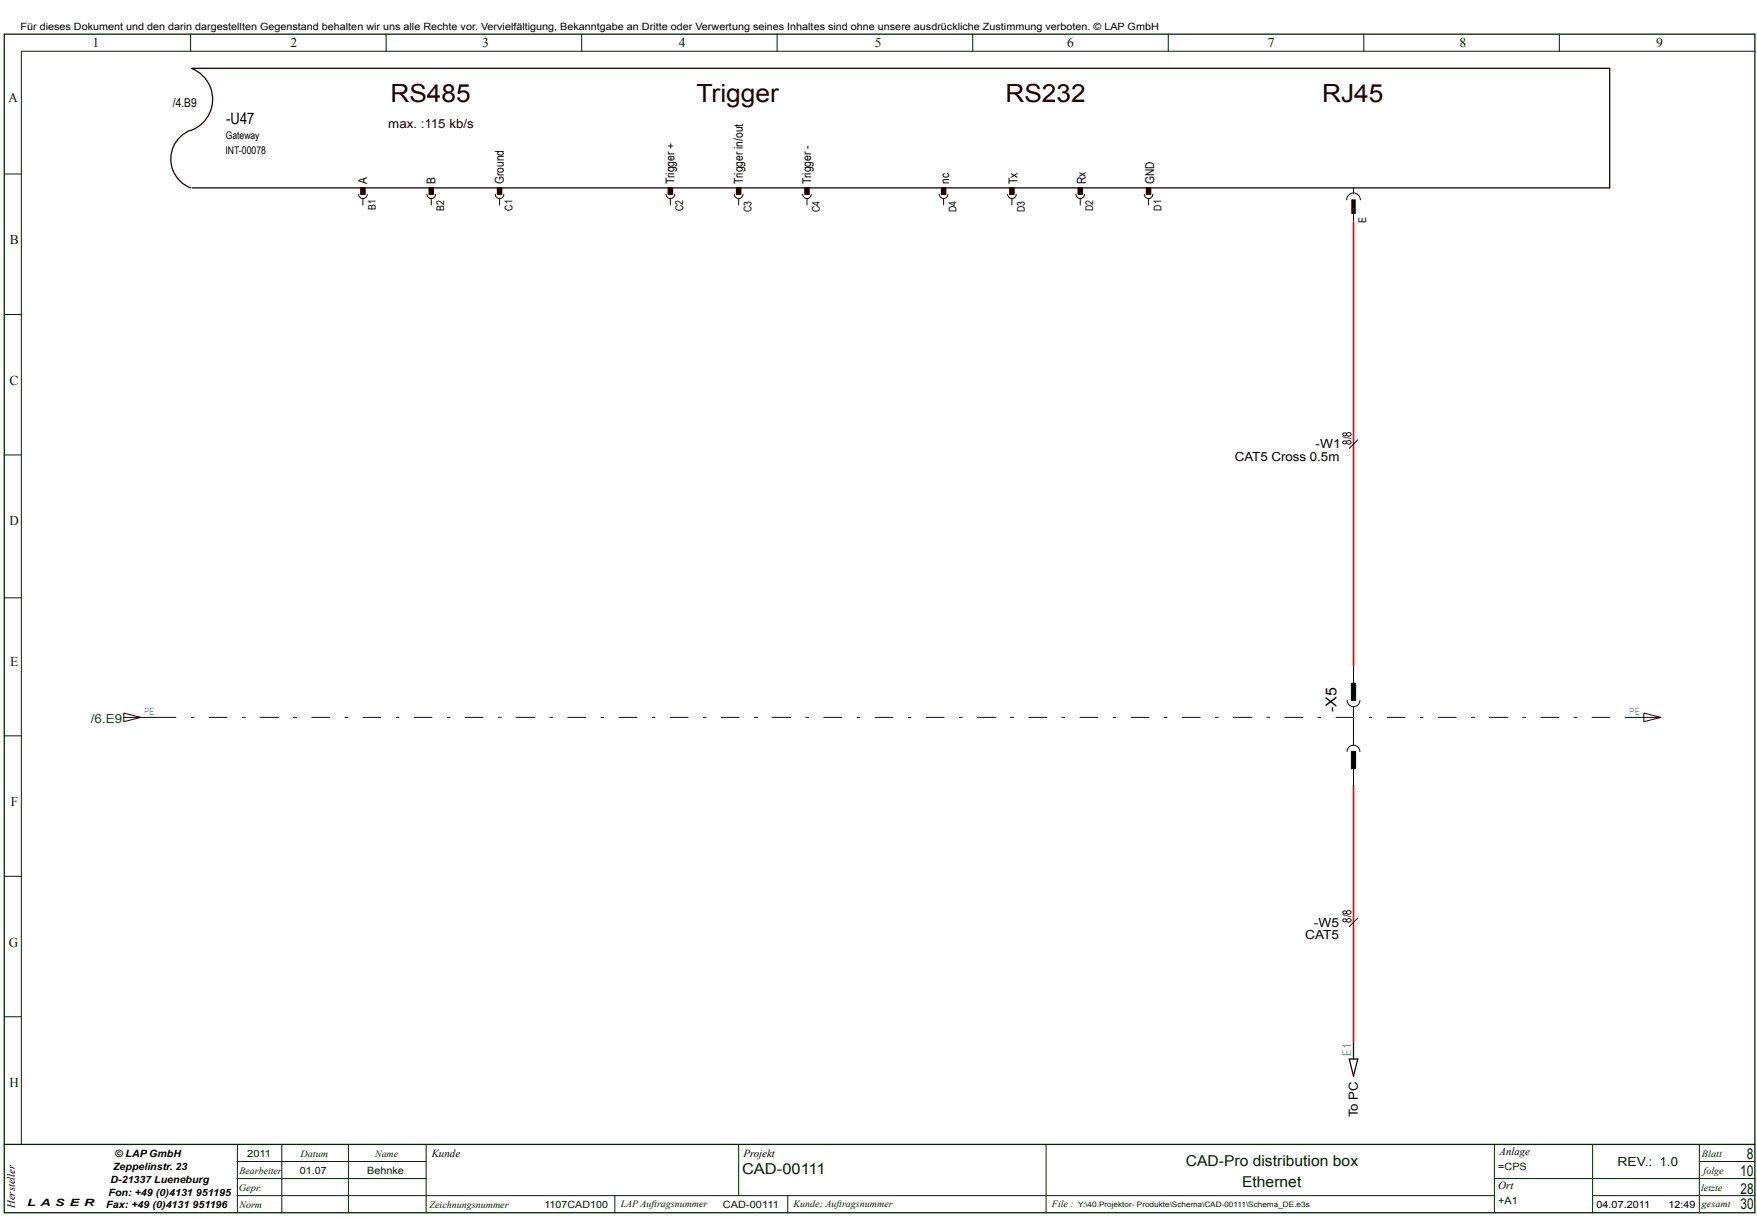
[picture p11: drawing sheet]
<svg xmlns="http://www.w3.org/2000/svg" width="411mm" height="285mm" viewBox="0 0 411 285" stroke-linecap="round" stroke-linejoin="round" font-family="sans-serif">
<path d="M1 8h410v276h-410zM1 268h410" fill="none" stroke="#002400" stroke-width=".3"/>
<g fill="none" stroke="#002400" stroke-width=".23">
<path d="M44.6 8v4M90.4 8v4M136.2 8v4M182 8v4M227.8 8v4M273.6 8v4M319.4 8v4M365.2 8v4M411 12h-406v256M1 40.8h4M1 73.6h4M1 106.5h4"/>
<path d="M1 140h4M1 172.3h4M1 205.2h4M1 238.1h4M55.5 272h44.3M55.5 276h44.3M55.6 268v16M66 268v16M81.6 268v16M99.8 268v16M173 268v12M245 268v16"/>
<path d="M350 276h61M350 268v16M373 268v16M398 268v16M398 272h13M55.5 280h294.5M144 280v4M184.5 280v4M373 280h38"/>
</g>
<path d="M44.8 16a7.8 7.8 0 0 1 5 7.3 7.8 7.8 0 0 1-5 7.2M45 16h332v28h-332M44.6 30.5a7.2 7.2 0 0 0-4.6 6.8 7.2 7.2 0 0 0 4.6 6.7M316 248h2l-1 4zM317 244v4" fill="none" stroke="#240000" stroke-width=".3"/>
<g fill="#240000" stroke="#240000" stroke-width=".3">
<path d="M84.5 44h1v1.5h-1z" fill-rule="evenodd"/>
<path d="M100.5 44h1v1.5h-1z" fill-rule="evenodd"/>
<path d="M116.5 44h1v1.5h-1z" fill-rule="evenodd"/>
<path d="M156.5 44h1v1.5h-1z" fill-rule="evenodd"/>
<path d="M172.5 44h1v1.5h-1z" fill-rule="evenodd"/>
<path d="M188.5 44h1v1.5h-1z" fill-rule="evenodd"/>
<path d="M220.5 44h1v1.5h-1z" fill-rule="evenodd"/>
<path d="M236.5 44h1v1.5h-1z" fill-rule="evenodd"/>
<path d="M252.5 44h1v1.5h-1z" fill-rule="evenodd"/>
<path d="M268.5 44h1v1.5h-1z" fill-rule="evenodd"/>
</g>
<g fill="none" stroke="#240000" stroke-width=".23">
<path d="M84 45.5a1 1 0 0 0 1 1 1 1 0 0 0 1-1M85 46.5v1.5M100 45.5a1 1 0 0 0 1 1 1 1 0 0 0 1-1M101 46.5v1.5M116 45.5a1 1 0 0 0 1 1 1 1 0 0 0 1-1M117 46.5v1.5M156 45.5a1 1 0 0 0 1 1 1 1 0 0 0 1-1M157 46.5v1.5M172 45.5a1 1 0 0 0 1 1 1 1 0 0 0 1-1M173 46.5v1.5M188 45.5a1 1 0 0 0 1 1 1 1 0 0 0 1-1M189 46.5v1.5"/>
<path d="M220 45.5a1 1 0 0 0 1 1 1 1 0 0 0 1-1M221 46.5v1.5M236 45.5a1 1 0 0 0 1 1 1 1 0 0 0 1-1M237 46.5v1.5M252 45.5a1 1 0 0 0 1 1 1 1 0 0 0 1-1M253 46.5v1.5M268 45.5a1 1 0 0 0 1 1 1 1 0 0 0 1-1M269 46.5v1.5M315.4 46.8a1.6 1.6 0 0 1 1.6-1.6 1.6 1.6 0 0 1 1.6 1.6M317 44v1.2M317 50v2M318 103l-2 2"/>
<path d="M29 167l4 1-4 1zM29 168h8M315.5 176a1.5 1.5 0 0 1 1.5-1.5 1.5 1.5 0 0 1 1.5 1.5M315.5 164a1.5 1.5 0 0 0 1.5 1.5 1.5 1.5 0 0 0 1.5-1.5M317 165.5v9M381 168h8M385 167l4 1-4 1zM318 215l-2 2"/>
</g>
<path d="M316.6 46.8h.8v3.2h-.8z" fill-rule="evenodd" fill="#240000" stroke="#240000" stroke-width=".23"/>
<g fill="#000" stroke="#000" stroke-width=".23">
<path d="M316.5 160h1v4h-1z" fill-rule="evenodd"/>
<path d="M316.5 176h1v4h-1z" fill-rule="evenodd"/>
</g>
<path d="M317 156v4M317 180v4" fill="none" stroke="#000" stroke-width=".23"/>
<path d="M317 52v104M317 184v60" fill="none" stroke="#f00" stroke-width=".4"/>
<path d="M37 168h344" fill="none" stroke="#00f" stroke-width=".23" stroke-dasharray="4.2 3.5 .7 3.5"/>
<g font-size="5.9" fill="#240000">
<text x="91.4" y="24">RS485</text>
<text x="163.1" y="24">Trigger</text>
<text x="235.5" y="24">RS232</text>
<text x="309.6" y="24">RJ45</text>
</g>
<text font-size="3.7" x="53" y="29">-U47</text>
<text font-size="3.5" x="313" y="166.7" transform="rotate(-90 313 166.7)">-X5</text>
<g font-size="3.5" fill="#002400">
<text x="173.8" y="275">CAD-00111</text>
<text x="277.7" y="273">CAD-Pro distribution box</text>
<text x="407.5" y="275.5">10</text>
<text x="409.1" y="271.5">8</text>
<text x="290.9" y="278">Ethernet</text>
<text x="407.6" y="279.5">28</text>
<text x="407.6" y="283.2">30</text>
</g>
<g font-size="3.2" fill="#002400">
<text x="21.7" y="11">1</text>
<text x="68" y="11">2</text>
<text x="112.9" y="11">3</text>
<text x="159" y="11">4</text>
<text x="204.9" y="11">5</text>
<text x="249.9" y="11">6</text>
<text x="296.9" y="11">7</text>
<text x="341.8" y="11">8</text>
<text x="387.9" y="11">9</text>
<text x="2" y="24">A</text>
<text x="2.3" y="57.2">B</text>
<text x="2.2" y="90.1">C</text>
<text x="2.2" y="123">D</text>
<text x="2.4" y="155.9">E</text>
<text x="2.5" y="188.8">F</text>
<text x="2.1" y="221.7">G</text>
<text x="2.2" y="254.6">H</text>
</g>
<text font-size="2.9" fill="#240000" x="90.9" y="30">max. :115 kb/s</text>
<g font-size="2.9">
<text x="289.2" y="108">CAT5 Cross 0.5m</text>
<text x="308.1" y="105">-W1</text>
<text x="316.5" y="104.1" transform="rotate(-90 316.5 104.1)">8/8</text>
<text x="305.7" y="220">CAT5</text>
<text x="307.7" y="217">-W5</text>
<text x="316.5" y="216.1" transform="rotate(-90 316.5 216.1)">8/8</text>
<text x="318" y="261.6" transform="rotate(-90 318 261.6)">To PC</text>
</g>
<text font-size="2.9" fill="#008000" x="21.3" y="169.3">/6.E9</text>
<text font-size="2.9" fill="#4891ff" x="316.5" y="247.2" transform="rotate(-90 316.5 247.2)">E1</text>
<text font-size="2.9" fill="#002400" x="378.8" y="273">REV.: 1.0</text>
<g font-size="2.8">
<text x="40.5" y="25">/4.B9</text>
<text x="86" y="43" transform="rotate(-90 86 43)">A</text>
<text x="102" y="43.1" transform="rotate(-90 102 43.1)">B</text>
<text x="118" y="43.1" transform="rotate(-90 118 43.1)">Ground</text>
<text x="158" y="43.1" transform="rotate(-90 158 43.1)">Trigger +</text>
<text x="174" y="43.1" transform="rotate(-90 174 43.1)">Trigger in/out</text>
<text x="190" y="43.1" transform="rotate(-90 190 43.1)">Trigger -</text>
<text x="222.3" y="43.1" transform="rotate(-90 222.3 43.1)">nc</text>
<text x="238.3" y="43.1" transform="rotate(-90 238.3 43.1)">Tx</text>
<text x="254.3" y="43.1" transform="rotate(-90 254.3 43.1)">Rx</text>
<text x="270.3" y="43.1" transform="rotate(-90 270.3 43.1)">GND</text>
</g>
<g font-size="2.5">
<text x="52.8" y="36">INT-00078</text>
<text x="52.9" y="32.5">Gateway</text>
<text x="88" y="49.2" transform="rotate(-90 88 49.2)">B1</text>
<text x="104" y="49.4" transform="rotate(-90 104 49.4)">B2</text>
<text x="120" y="49.3" transform="rotate(-90 120 49.3)">C1</text>
<text x="160" y="49.5" transform="rotate(-90 160 49.5)">C2</text>
<text x="176" y="49.6" transform="rotate(-90 176 49.6)">C3</text>
<text x="192" y="49.6" transform="rotate(-90 192 49.6)">C4</text>
<text x="224" y="49.6" transform="rotate(-90 224 49.6)">D4</text>
<text x="240" y="49.6" transform="rotate(-90 240 49.6)">D3</text>
<text x="256" y="49.5" transform="rotate(-90 256 49.5)">D2</text>
<text x="272" y="49.3" transform="rotate(-90 272 49.3)">D1</text>
<text x="320" y="52.3" transform="rotate(-90 320 52.3)">E</text>
<text x="101.1" y="271">Kunde</text>
<text x="174.1" y="271">Projekt</text>
<text x="351.2" y="270.5">Anlage</text>
<text x="350.9" y="278.5">Ort</text>
<text x="3.5" y="282.9" transform="rotate(-90 3.5 282.9)">Hersteller</text>
</g>
<g font-size="2.3">
<text x="4.8" y="7">Für dieses Dokument und den darin dargestellten Gegenstand behalten wir uns alle Rechte vor. Vervielfältigung, Bekanntgabe an Dritte oder Verwertung seines Inhaltes sind ohne unsere ausdrückliche Zustimmung verboten. © LAP GmbH</text>
<text x="26.5" y="274">Zeppelinstr. 23</text>
<text x="26.9" y="271">© LAP GmbH</text>
<text x="25.4" y="280">Fon: +49 (0)4131 951195</text>
<text x="25.9" y="277">D-21337 Lueneburg</text>
<text x="6.4" y="282.5">L A S E R</text>
<text x="24.9" y="283">Fax: +49 (0)4131 951196</text>
<text x="373.9" y="283">04.07.2011</text>
<text x="390.8" y="283">12:49</text>
</g>
<g font-size="2.3" fill="#4891ff">
<text x="33.8" y="167.5">PE</text>
<text x="381.6" y="167.5">PE</text>
</g>
<g font-size="2.3" fill="#002400">
<text x="56.1" y="275">Bearbeiter</text>
<text x="57.9" y="271">2011</text>
<text x="70.2" y="275">01.07</text>
<text x="70.3" y="271">Datum</text>
<text x="86" y="275">Behnke</text>
<text x="87.8" y="271">Name</text>
<text x="350.9" y="274">=CPS</text>
<text x="398.6" y="271">Blatt</text>
<text x="399" y="275">folge</text>
<text x="55.9" y="279">Gepr.</text>
<text x="398.4" y="279">letzte</text>
<text x="56.1" y="283">Norm</text>
<text x="100.6" y="282.8">Zeichnungsnummer</text>
<text x="127.5" y="283">1107CAD100</text>
<text x="145.4" y="282.6">LAP Auftragsnummer</text>
<text x="169.3" y="283">CAD-00111</text>
<text x="185.9" y="282.6">Kunde; Auftragsnummer</text>
<text x="246.4" y="282.6">File :</text>
<text x="350.9" y="282">+A1</text>
<text x="398.6" y="282.6">gesamt</text>
</g>
<text font-size="1.8" fill="#002400" x="252.5" y="282.6">Y:\40.Projektor- Produkte\Schema\CAD-00111\Schema_DE.e3s</text>
</svg>
